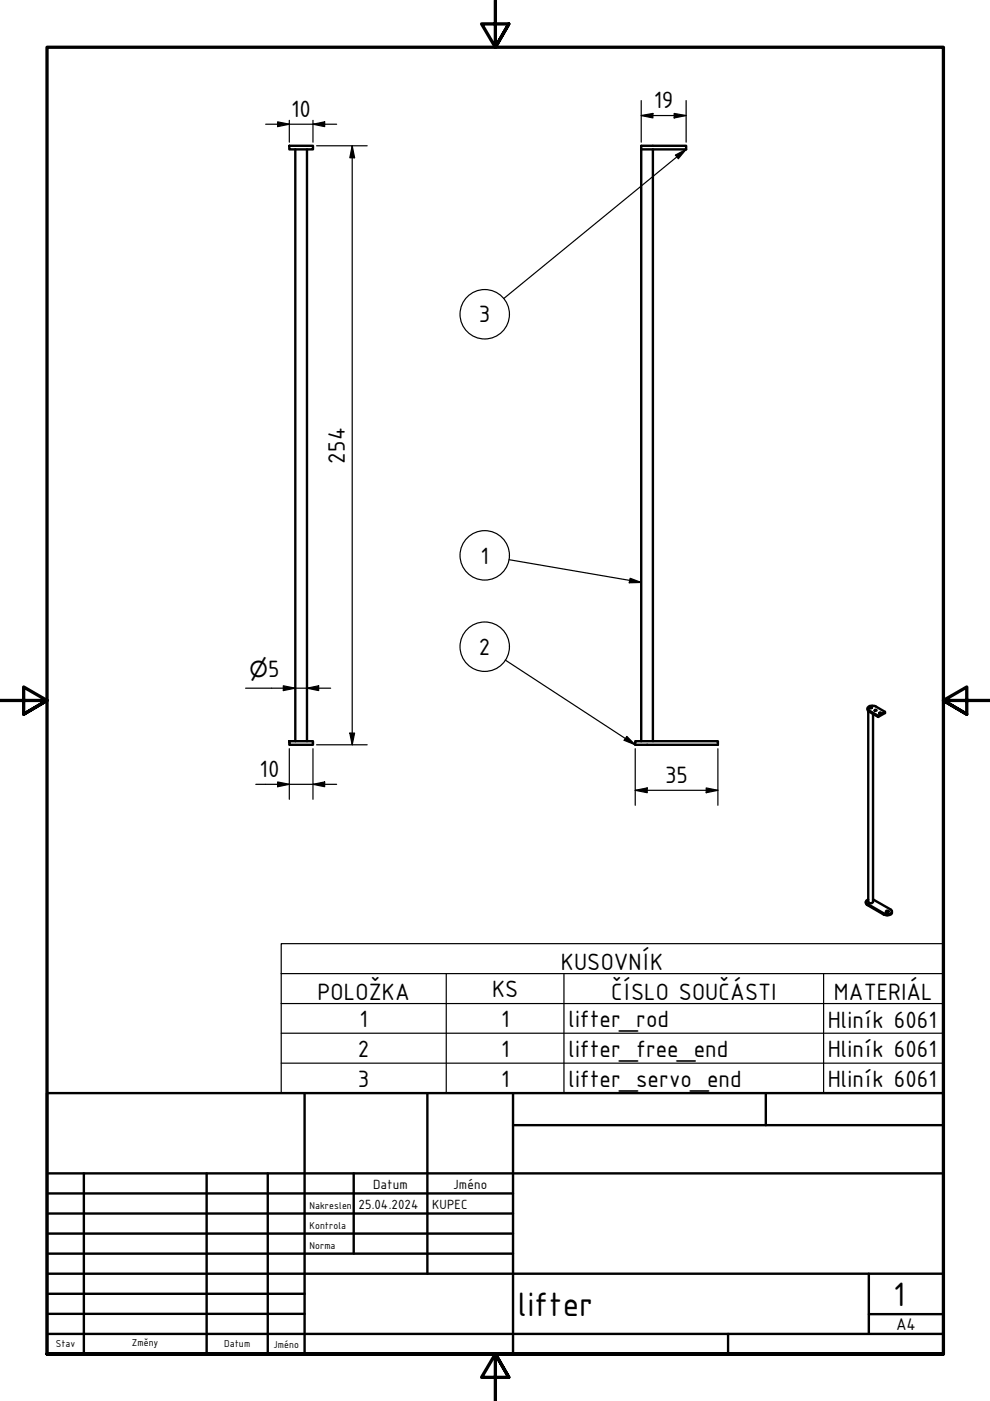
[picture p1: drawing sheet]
<svg xmlns="http://www.w3.org/2000/svg" width="210mm" height="297mm" viewBox="0 0 210 297" stroke-linecap="round" stroke-linejoin="round" font-family="sans-serif">
<g fill="none" stroke="#000" stroke-width=".51">
<path d="M61.3 30.9h5.1v.8h-5.1zM62.6 31.7v125.4M65.1 31.7v125.4M136 31.7h9.5v-.8h-9.5v126.2M138.4 31.7v125.4M61.3 157.1h5.1v.8h-5.1zM134.7 157.1h17.5v.8h-17.5zM184 150.2v.4l.2 .3 2 1.1M184.1 150.7v40.5a.57 .57 0 0 0 .5 .3 .57 .57 0 0 0 .5-.3v-39.9M184.3 150.1l.5-.1a.26 .26 0 0 0-.2-.2 .26 .26 0 0 0-.3 .3h.5M184.4 150.1h.3M185.4 150.6l.1-.1 .4 .1-.3 .1z"/>
<path d="M186.2 151.8l-2.2-1.4a.82 .82 0 0 1 1.2-.7l.5 .1 1.9 1.1v.3l-1.4 .8M186.4 151.1h.3l.1 .1-.2 .1zM187.6 150.9l-1.4 .9v.2M183.6 191.2l.1 .6 3.7 2.1a1.22 1.22 0 0 0 1.7-.4v-.2M184.1 190.7l-.4 .2-.1 .3 .1 .3 3.7 2.2a1.28 1.28 0 0 0 1.7-.4l-.3-.5-3.7-2.1M187.9 193.4h.4M188 193.1l.3 .1a.26 .26 0 0 1-.2 .2 .26 .26 0 0 1-.3-.2z"/>
</g>
<path d="M184.2 150.6v.3M183.9 191.6v.3M187.4 193.7v.2" fill="none" stroke="#000" stroke-width=".38"/>
<g fill="none" stroke="#000" stroke-width=".25">
<path d="M143.2 32.9l2.3-1.2-1.7 1.9zM145.5 31.7l-38.7 31.6M107.9 118.7l28.1 4.8M107.1 139.9l27.6 18M133.6 122.6l2.4 .9-2.6 .1zM132.9 156.1l1.8 1.8-2.4-.9zM59.6 206.4v-6.3h140.4v6.3M59.6 206.4h140.4v6.4M59.6 206.4v25.4h140.4v-19M59.6 212.8h140.4M59.6 219.1h140.4M94.6 206.4v25.4"/>
<path d="M119.6 206.4v25.4M174.6 206.4v25.4M59.6 225.4h140.4"/>
<circle cx="102.8" cy="66.6" r="5.2"/>
<circle cx="102.8" cy="117.7" r="5.2"/>
<circle cx="102.8" cy="137.1" r="5.2"/>
</g>
<path d="M105 0v10l-2.9-4.9h5.8l-2.9 4.9 2.9-4.9M0 148.5h10l-5-2.8v5.7l5-2.9-5 2.9M210 148.5h-10l5-2.8v5.7l-5-2.9 5 2.9M10 287.1v-277.1h190v277.1h-190h190M107.9 292l-2.9-4.9 2.9 4.9h-5.8l2.9-4.9v9.9" fill="none" stroke="#000" stroke-width=".7"/>
<!-- layer: Nadpis (ISO) -->
<g fill="none" stroke="#000" stroke-width=".51">
<path d="M10 231.8h190v55.3h-190zM64.6 231.8v55.3M90.6 231.8v38.3M108.8 238.6h91.2M108.8 231.8v55.3M162.4 231.8v6.8M10 253h98.8M10 257.3h98.8M10 248.8h190M17.8 248.8v38.3M43.8 248.8v38.3M56.8 248.8v38.3"/>
<path d="M75 248.8v17M10 261.5h98.8M10 265.8h98.8M10 270.1h190M10 274.3h54.6M10 278.6h54.6M184.2 278.6h15.8M184.2 270.1v12.7M10 282.8h190M154.4 282.8v4.3"/>
</g>
<g fill="none" stroke="#000" stroke-width=".25">
<path d="M56.3 26.3h15.1M58.9 25.8l2.4 .5-2.4 .5zM61.3 25.5v4.6M66.4 26.3l2.4-.5v1zM66.4 25.5v4.6M67.1 30.9h10.8M74.7 30.9l.5 2.6h-1zM74.7 30.9v127M136 24.5l2.4-.4v.9zM136 24.5h9.5M136 21.3v8.8M142.9 24.1l2.6 .4-2.6 .5z"/>
<path d="M145.5 21.3v8.8M52.1 145.9h18M60.1 145.4l2.5 .5-2.5 .5zM61.3 158.7v10.8M65.1 145.9l2.5-.5v1zM66.4 158.7v10.8M67.1 157.9h10.8M74.2 155.4h1l-.5 2.5zM134.7 158.7v12M152.2 158.7v12M54.2 166.3h17.2M58.9 165.8l2.4 .5-2.4 .5z"/>
<path d="M66.4 166.3l2.4-.5v1zM134.7 167.6l2.5-.5v1zM134.7 167.6h17.5M149.7 167.1l2.5 .5-2.5 .5z"/>
</g>
<path d="M58.9 25.8l2.4 .5-2.4 .5zM66.4 26.3l2.4-.5v1zM74.7 30.9l.5 2.6h-1zM136 24.5l2.4-.4v.9zM142.9 24.1l2.6 .4-2.6 .5zM60.1 145.4l2.5 .5-2.5 .5zM65.1 145.9l2.5-.5v1zM74.2 155.4h1l-.5 2.5zM58.9 165.8l2.4 .5-2.4 .5zM66.4 166.3l2.4-.5v1zM134.7 167.6l2.5-.5v1zM149.7 167.1l2.5 .5-2.5 .5z" fill="#000"/>
<path d="M143.2 32.9l2.3-1.2-1.7 1.9zM133.6 122.6l2.4 .9-2.6 .1zM132.9 156.1l1.8 1.8-2.4-.9z" fill="#000"/>
<g font-size="7.7">
<text x="109.8" y="278.9">lifter</text>
<text x="189.4" y="276.8">1</text>
</g>
<g font-size="5.4">
<text x="138.6" y="22.9">19</text>
<text x="61.7" y="24.8">10</text>
<text x="101.5" y="68.4">3</text>
<text x="73.1" y="98.3" transform="rotate(-90 73.1 98.3)">254</text>
<text x="101.9" y="119.5">1</text>
<text x="56.8" y="143.4">5</text>
<text x="101.5" y="138.9">2</text>
<text x="55.1" y="164.7">10</text>
<text x="141" y="166">35</text>
<text x="118.9" y="205.7">KUSOVNÍK</text>
<text x="67.3" y="212">POLOŽKA</text>
<text x="104.3" y="211.3">KS</text>
<text x="129.6" y="212">ČÍSLO SOUČÁSTI</text>
<text x="176.8" y="212">MATERIÁL</text>
<text x="76.2" y="217.7">1</text>
<text x="106.2" y="217.7">1</text>
<text x="120.5" y="217.7">lifter_rod</text>
<text x="175.5" y="217.9">Hliník 6061</text>
<text x="75.9" y="224">2</text>
<text x="106.2" y="224">1</text>
<text x="120.5" y="224">lifter_free_end</text>
<text x="175.5" y="224.2">Hliník 6061</text>
<text x="75.9" y="230.4">3</text>
<text x="106.2" y="230.4">1</text>
<text x="120.5" y="230.4">lifter_servo_end</text>
<text x="175.5" y="230.6">Hliník 6061</text>
</g>
<text font-size="4.6" x="52.9" y="143.4">⌀</text>
<text font-size="3.9" x="190" y="282">A4</text>
<g font-size="3">
<text x="76" y="256.3">25.04.2024</text>
<text x="79.1" y="252">Datum</text>
<text x="91.6" y="256.3">KUPEC</text>
<text x="96.1" y="252">Jméno</text>
</g>
<g font-size="2.3">
<text x="65.6" y="256.3">Nakreslen</text>
<text x="65.6" y="260.5">Kontrola</text>
<text x="65.6" y="264.8">Norma</text>
<text x="11.8" y="285.7">Stav</text>
<text x="27.9" y="285.5">Změny</text>
<text x="47.5" y="285.7">Datum</text>
<text x="58" y="285.7">Jméno</text>
</g>
</svg>
